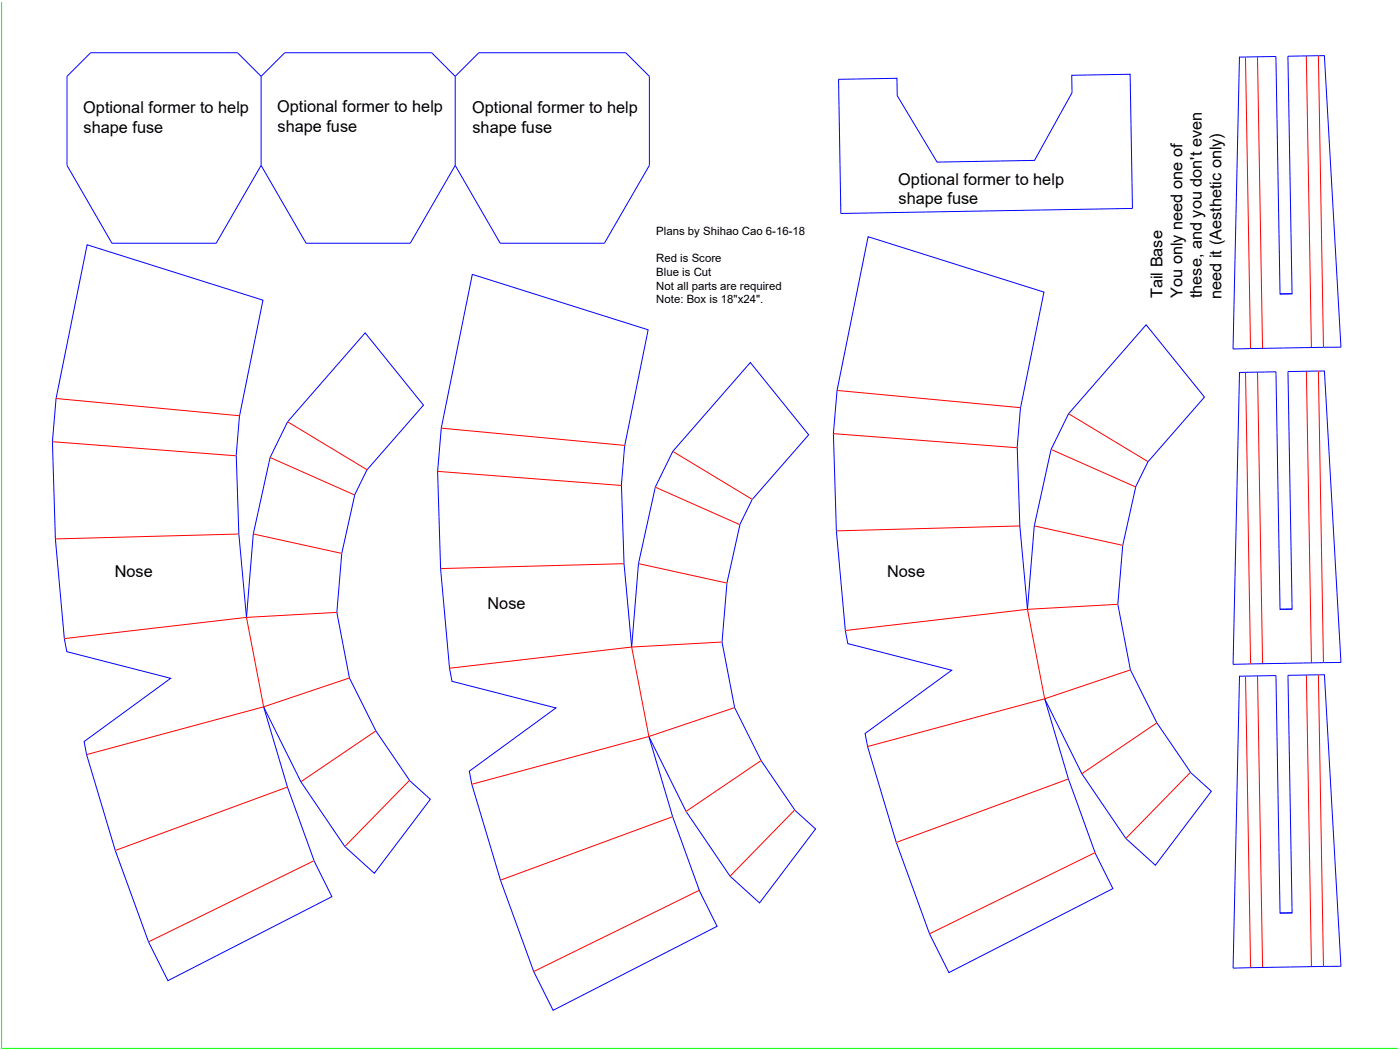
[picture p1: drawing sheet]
<svg xmlns="http://www.w3.org/2000/svg" width="610mm" height="457mm" viewBox="0 0 610 457" stroke-linecap="round" stroke-linejoin="round" font-family="sans-serif">
<!-- layer: 0 -->
<g fill="none" stroke="#00f" stroke-width=".44">
<path d="M113.7 33.2l-10.3-10.2h-63.9l-10.3 10.2v38.8l19.5 33.9h45.4l19.6-33.9M113.7 33.2l10.3-10.2h63.9l10.3 10.2M113.7 33.2v38.8M198.2 33.2l10.3-10.2h64l10.3 10.2v38.8l-19.6 33.9h-45.4l-19.6-33.9M198.2 33.2v38.8M365.1 34.5l25.5-.4 .1 7.6 17.3 28.9 42.5-.8 16.3-29.4-.1-7.6 25.4-.5 1 58.5-127 2.2zM539.7 24.9l15.9-.3 1.8 103.4 5.2-.1-1.8-103.4 15.9-.3 7.2 127-47 .8zM113.7 72l19.6 33.9h45.4l19.5-33.9M562.6 127.9l-5.2 .1M539.7 162.2l15.9-.3 1.8 103.4 5.2-.1-1.8-103.4 15.9-.3 7.2 127-47 .8zM154.4 215.5l5.4-11 24.6-28.1-25.4-31.5-33.8 38.8-7.6 15.5-7.3 33.3-3 36.3-3.3-36.3-1.2-34 1.5-17.5 10.2-50.3-76.6-24.1-13.5 66.9-1.6 18.8 1.3 42.4 3.9 43.4 1.1 5.7 45.2 11.6-37.7 27.5 1.1 5.7 12.5 41.7 14.5 39.8 8.4 16.9 71.4-36.6-7.8-15.6-11.5-32.1-10.4-34.9 16.2 32.6 19.1 28.2 12.9 11.7 24.4-32.3-9.1-8.2M154.5 215.6l-5.7 25.4-2.1 25.7 5.5 28.5 11.5 23.1 14.6 21.5"/>
<path d="M270.6 211.4l1.4-17.5 10.2-50.3-76.5-24.1-13.6 66.9-1.6 18.8 1.3 42.4 3.9 43.4 1.1 5.7 45.2 11.6-37.6 27.5 1 5.7 12.5 41.7 14.5 39.8 8.4 16.9 71.4-36.6-7.8-15.6-11.5-32.1-10.4-34.9 16.2 32.6 19.2 28.2 12.8 11.7 24.4-32.3-9.1-8.2M270.6 211.4l1.1 34 3.3 36.3 3-36.3 7.3-33.3 7.7-15.6 33.7-38.6 25.4 31.4-24.5 28.2M327.5 217.4l-5.4 11M494.5 212l5.4-11 24.6-28.1-25.4-31.5-33.8 38.7-7.6 15.6-7.4 33.3-2.9 36.3-3.3-36.3-1.2-34 1.5-17.5 10.2-50.3-76.6-24.1-13.5 66.9-1.6 18.8 1.3 42.4 3.9 43.3 1.1 5.7 45.2 11.6-37.7 27.6 1.1 5.7 12.5 41.7 14.4 39.8 8.5 16.9 71.4-36.6-7.8-15.6M494.5 212l-5.6 25.5-2.2 25.6 5.5 28.6 11.5 23 14.6 21.6 9.2 8.2-24.4 32.2-12.9-11.6-19.1-28.2-16.2-32.6 10.3 34.9 11.6 32.1M322.2 228.5l-5.7 25.4-2.1 25.7 5.5 28.5 11.5 23.1 14.7 21.5M562.6 265.2l-5.2 .1M539.7 294.4l15.9-.3 1.8 103.5 5.2-.1-1.8-103.4 15.9-.3 7.2 126.9-47 .8zM562.6 397.5l-5.2 .1"/>
</g>
<g fill="none" stroke="#f00" stroke-width=".44">
<path d="M542.3 24.8l2.2 127M547.5 24.7l2.2 127M568.8 24.4l2.2 126.9M574.1 24.3l2.2 126.9M24.4 173.5l79.9 7.5M364.5 170l79.9 7.5M542.3 162.1l2.2 127M547.6 162l2.2 127M568.8 161.7l2.2 126.9M574.1 161.6l2.2 126.9M22.8 192.3l80.1 6.2M117.6 199.2l36.8 16.3"/>
<path d="M125.2 183.7l34.6 20.8M192.1 186.4l79.9 7.5M293 196.5l34.6 21M362.9 188.8l80 6.2M457.7 195.7l36.8 16.3M465.3 180.1l34.6 20.9M190.5 205.2l80.1 6.2M285.3 212.1l36.8 16.3M104 232.5l-79.9 2.2M110.3 232.5l38.5 8.5M444.1 229l-79.9 2.2M450.3 229l38.6 8.5"/>
<path d="M271.7 245.4l-79.9 2.2M278 245.4l38.5 8.5M107.3 268.8l-79.3 9.3M107.3 268.8l7.5 39M146.7 266.7l-39.4 2.1M314.4 279.6l-39.4 2.1M447.4 265.3l-79.3 9.2M447.4 265.3l7.5 39M486.7 263.1l-39.3 2.2M152.2 295.2l-37.4 12.6M275 281.7l-79.3 9.3M275 281.7l7.5 39"/>
<path d="M492.2 291.7l-37.3 12.6M542.3 294.4l2.2 127M547.6 294.3l2.2 127M568.8 293.9l2.2 127M574.1 293.8l2.2 127M114.8 307.8l-77.1 20.8M163.7 318.3l-32.7 22.1M319.9 308.1l-37.4 12.6M454.9 304.3l-77.1 20.8M503.7 314.7l-32.6 22.2M178.3 339.8l-28.2 28.8M282.5 320.7l-77.1 20.8"/>
<path d="M331.4 331.2l-32.7 22.1M465.2 339.2l-74.9 27.6M518.3 336.3l-28.1 28.8M125.2 342.7l-75 27.6M292.9 355.6l-75 27.6M346 352.7l-28.1 28.8M136.8 374.8l-72.1 35.3M476.8 371.3l-72.1 35.3M304.5 387.7l-72.1 35.3"/>
</g>
<path d="M.7 .9v455.6h608" fill="none" stroke="#0f0" stroke-width=".44"/>
<g font-size="7.1">
<text x="36.3" y="49.2">Optional former to help</text>
<text x="120.7" y="48.8">Optional former to help</text>
<text x="205.6" y="49.2">Optional former to help</text>
<text x="36.4" y="57.8">shape fuse</text>
<text x="120.8" y="57.4">shape fuse</text>
<text x="205.7" y="57.8">shape fuse</text>
<text x="391.1" y="80.4">Optional former to help</text>
<text x="391.3" y="89">shape fuse</text>
<text x="506.3" y="129.9" transform="rotate(-90 506.3 129.9)">Tail Base</text>
<text x="514.8" y="129.7" transform="rotate(-90 514.8 129.7)">You only need one of</text>
<text x="523.3" y="129.8" transform="rotate(-90 523.3 129.8)">these, and you don't even</text>
<text x="531.8" y="130.2" transform="rotate(-90 531.8 130.2)">need it (Aesthetic only)</text>
<text x="49.9" y="251.2">Nose</text>
<text x="386.2" y="251.2">Nose</text>
<text x="212.3" y="265.1">Nose</text>
</g>
<g font-size="5">
<text x="285.8" y="102.2">Plans by Shihao Cao 6-16-18</text>
<text x="285.7" y="114.2">Red is Score</text>
<text x="285.8" y="120.2">Blue is Cut</text>
<text x="285.8" y="126.1">Not all parts are required</text>
<text x="285.8" y="132">Note: Box is 18&quot;x24&quot;.</text>
</g>
</svg>
